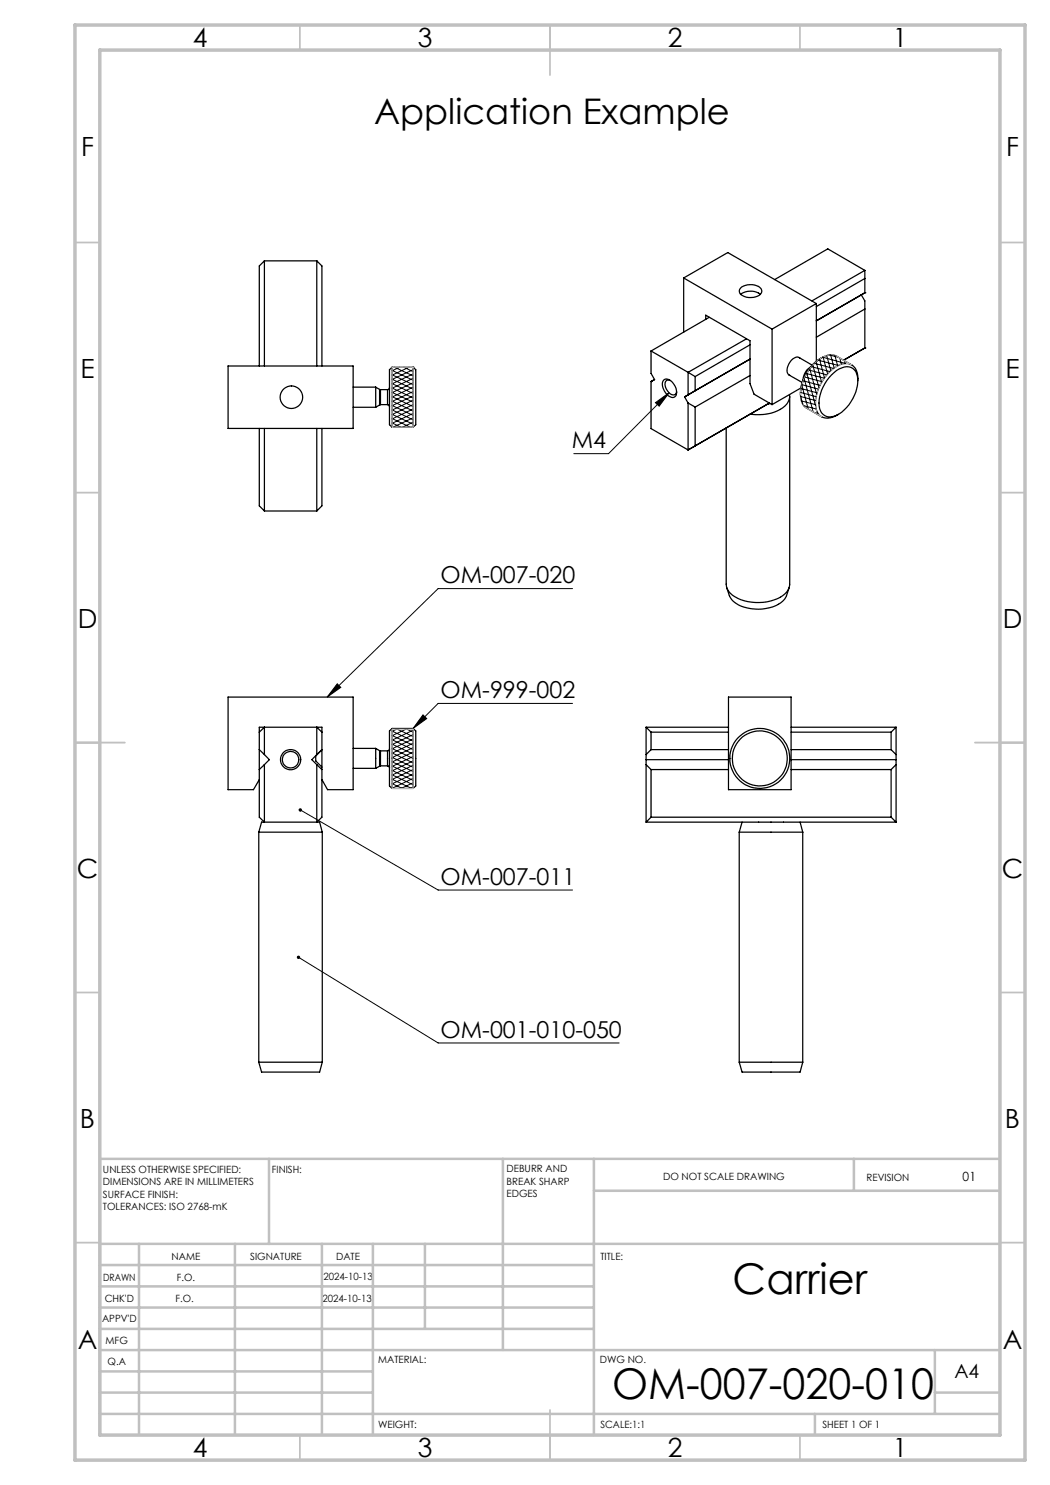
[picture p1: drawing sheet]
<svg xmlns="http://www.w3.org/2000/svg" width="210mm" height="297mm" viewBox="0 0 210 297" stroke-linecap="round" stroke-linejoin="round" font-family="sans-serif">
<g fill="none" stroke="#000" stroke-width=".25">
<path d="M52.9 52.2v21M52.9 52.2l-1 1v20M52.9 52.2h10.5M63.4 52.2v21M63.4 52.2l1 1v20M136.7 55.6l17.7 10.2M136.7 55.6l8.9-5.1 17.7 10.2M136.7 55.6v10.8M148.1 57.6a3.2 3.2 0 0 1 4.1 .1 1.13 1.13 0 0 1-1.1 1.7 3 3 0 0 1-3.1-.7 .83 .83 0 0 1 .1-1.1zM148.2 58.9a3.3 3.3 0 0 1 3.8 0M172.3 59l.7 1.2v9.4M173 58.6h.1"/>
<path d="M173 54.1l-10.6 6.1M173 54.1v4.5M173 55.7l-9.7 5.6M173 54.1l-7.4-4.3-10.7 6.1M173 58.6l-9.7 5.6 9-5.2M173 58.6l-.7 .4M45.6 73.2h25v12.5h-25zM70.6 77.4h4.5M75.1 77.4v4.1M75.1 77.4l.8 .5M75.9 77.9h.2M75.9 77.9v3.1"/>
<path d="M76.1 77.9v3M76.1 77.9h1.4M77.5 77.9v3M77.9 77.5l-.1 .3-.3 .1M78.4 73.4v12M78.4 73.4l-.5 .5v11l.5 .5M78.4 73.4h4.2M82.6 73.4l.5 .5v11l-.5 .5M82.6 73.4v12M130.2 76.3h.1M130.2 70.2v4.5l.7 1.2-.7 .4M130.2 76.3v9.4l7.4 4.3"/>
<path d="M130.2 70.2l7.4 4.3M132.7 76.1a1.42 1.42 0 0 1 2.1 .8 1.77 1.77 0 0 1 0 2.5 2.22 2.22 0 0 1-2.3-2 1.5 1.5 0 0 1 .2-1.3zM134.1 76.1a.76 .76 0 0 0-1 .1 .76 .76 0 0 0-.1 .9 2.07 2.07 0 0 0 1.8 1.9l.4-.3 .1-.4M136.9 79.4l.7 1.2M137.6 74.5l1.4 .8M137.6 74.5v4.5M137.6 79l-.7 .4M139 75.3v2.8l-1.4 .9M141.1 63.9v-.9l8.9 5.2v8.5l.8 2.1 3.6 2.1M141.9 63.5l-11.7 6.7M149.3 67.8l-11.7 6.7M150 69l-11 6.3"/>
<path d="M150 71.8l-13.1 7.6M150 75.1l-11 6.3M154.4 65.8v15.1M157.8 75l2.6 1.5M157.9 78.9a2.98 2.98 0 0 1-1.8 3 9.6 9.6 0 0 1-6.1 .9M157.9 79.3v37.5a3.4 3.4 0 0 1-2.4 2.9 9.3 9.3 0 0 1-9.4-1.1 2.55 2.55 0 0 1-.9-1.8v-31.2M159.8 71.5l2.6 1.5M160 71.6a1.21 1.21 0 0 0-1.7 .4 2.51 2.51 0 0 0-.7 2.8l.4 .3M160.1 78.9a3.1 3.1 0 0 0 1.2 2.7l3 1.8M160.2 77.6l-5.8 3.3M162.1 73.4a3.1 3.1 0 0 0-1.5 2.5M163.3 60.7l-8.9 5.1"/>
<path d="M163.3 60.7v11.5M164.3 71.5a8.6 8.6 0 0 0-4.2 7.4M166.3 75a4 4 0 0 1 3.9-1.5 3.1 3.1 0 0 1 1.3 3.6 8 8 0 0 1-4.7 6.2 2.3 2.3 0 0 1-3-2.7 8.4 8.4 0 0 1 2.5-5.6zM170.3 73l-2.9-1.7a3.4 3.4 0 0 0-3.9 .8 9.5 9.5 0 0 0-3.4 6.8M171.6 76.1a2.91 2.91 0 0 0-2-3.4 5.4 5.4 0 0 0-4.5 2.6 7.8 7.8 0 0 0-1.7 7 2.57 2.57 0 0 0 3.9 .8l.4-.2M173 69.6h.1M173 61.8l-9.7 5.6M173 69.6l-4.3 2.4M51.9 85.7v15.5l1 1M52.9 85.7v16.5M63.4 85.7v16.5M64.4 85.7v15.5l-1 1"/>
<path d="M70.6 81.5h4.5M75.9 81l-.8 .5M76.1 80.9l-.2 .1M76.1 80.9h1.4M77.5 80.9l.4 .3v.1M78.4 85.4h4.2M137.6 80.6v9.4M137.6 80.6l1.4 .8M139 81.4v7.8M153.9 80.6l-16.3 9.4M154 80.7l-.5 .1M52.9 102.2h10.5"/>
<path d="M145.3 117.5a5 5 0 0 0 4.9 4.2 7.8 7.8 0 0 0 6.8-1.9l.8-2.3M145.7 139.4h12.5v18.5h-12.5zM51.9 146.4l1-1v5.5M51.9 149.9l1 1M51.9 155.9l-1.2 2h-5.1v-18.5h25v18.5h-5.1l-1.1-2M52.9 152.9v11.5M52.9 150.9l1 1-1 1M52.9 152.9l-1 1M63.4 150.9l1-.9-1.3 1.2v1l1.3 1.2M63.4 150.9l-1 1 1 1M63.4 152.9v11.5M63.4 152.9l1 1"/>
<path d="M64.4 146.4l-1-1v5.5M70.6 149.7h4.5M70.6 153.7h4.5M75.1 149.7v4M75.1 149.7l.8 .4M75.9 150.1l.2 .1M75.9 150.1v3.1M75.9 153.2l-.8 .5M76.1 153.2h-.2M76.1 150.2v3M76.1 150.2h1.4M76.1 153.2h1.4"/>
<path d="M77.5 153.2l.4 .2v.2M77.5 150.2v3M77.9 149.8l-.1 .3-.3 .1M78.4 145.7v12M78.4 145.7l-.5 .5v11l.5 .5M78.4 157.7h4.2M78.4 145.7h4.2M82.6 145.7l.5 .5v11l-.5 .5M82.6 145.7v12M129.2 145.4h16.5M129.2 145.4l1 1M129.2 151.9h16.5"/>
<path d="M129.2 145.4v19M129.2 152.9l1 1M130.2 146.4h15.5M130.2 149.9l-1 1M130.2 149.9h15.5M130.2 146.4v3.5M130.2 153.9v9.5M130.2 153.9h15.5M158.2 145.4h21M158.2 146.4h20M158.2 151.9h21M158.2 149.9h20"/>
<path d="M158.2 153.9h20M178.2 146.4v3.5M178.2 153.9v9.5M178.2 149.9l1 1M179.2 145.4l-1 1M179.2 152.9l-1 1M179.2 145.4v19M51.8 166.4h12.7M51.8 166.4v46M52.9 164.4h-.6l-.5 2M52.9 164.4h10.5M52.9 164.4l-1-1v-18h12.5v18l-1 1"/>
<path d="M63.4 164.4h.5l.6 2M64.5 166.4v46M129.2 164.4h50M130.2 163.4h48M130.2 163.4l-1 1M147.8 166.4h12.7M147.8 166.4v46M148.4 164.4l-.6 2M160 164.4l.5 2M160.5 166.4v46M178.2 163.4l1 1M51.8 212.4h12.7"/>
<path d="M51.8 212.4l.5 2h11.6l.6-2M147.8 212.4l.6 2h11.6l.5-2M147.8 212.4h12.7"/>
<circle cx="58.3" cy="79.4" r="2.25"/>
<circle cx="58.1" cy="151.9" r="1.65"/>
<circle cx="58.1" cy="151.9" r="2.03"/>
<circle cx="152" cy="151.7" r="6"/>
<circle cx="152" cy="151.7" r="5.5"/>
</g>
<g fill="none" stroke="#000" stroke-width=".2">
<path d="M78.4 79.3l4.2 2M78.4 77.6l4.2 2M78.4 75.8l4.2 2M78.4 75l4.2 1.9M78.4 74.1l4.2 2M78.9 73.4l3.7 1.8M79.9 73.4l-1.5 .8M80.8 73.4l1.8 .9M81.8 73.4l-3.4 1.6M82.6 73.4h.1M82.6 73.9l-4.2 2M82.6 74.8l-4.2 2 4.2 1.9"/>
<path d="M82.6 75.7l-4.2 1.9M82.6 76.5l-4.2 2 4.2 1.9M82.6 77.4l-4.2 2M82.6 78.3l-4.2 2M82.6 79.2l-4.2 1.9M133.8 78.6l-12.1 12.1h-6.9M160.1 79.1l.4 1.8M160.1 78.5l3.1 .8M160.1 79.3l3 .8M160.2 77.7l3.2 .9M160.4 77l1.2 4.8M160.4 76.9l3.3 .9"/>
<path d="M160.7 76.2l3.3 .9M160.8 75.7l1.8 6.7M161 75.4l3.4 .9M161.3 74.7l3.5 .9M161.4 74.6l1.7 6.6M161.8 74l3.5 1M162 73.8l1.3 5.1M162.3 73.3l3.7 1M162.6 73l1.2 4.5M162.9 72.7l3.8 1M163.2 72.4l1.1 4M163.6 72l4 1.1"/>
<path d="M163.9 71.8l1 3.8M164.5 71.4l4.6 1.3M164.6 71.4l.9 3.4M165.3 71.1l.9 3.1M165.8 71l2 .5M166.1 71l.7 2.6M167 71.1l.5 2.1M168 71.6l.3 1.2M168.9 72.1l.2 .6M169.9 72.7v.1M78.4 84.6l1.8 .8M78.4 83.7l3.7 1.7"/>
<path d="M78.4 82.9l4.2 1.9M78.4 81.1l4.2 2M78.4 80.2l4.2 2M82.6 80l-4.2 2 4.2 2M82.6 80.9l-4.2 2M82.6 81.8l-4.2 2M82.6 82.7l-4.2 2M82.6 83.6l-4 1.8M82.6 84.5l-2.1 .9M82.6 85.3l-.2 .1M131.1 80.5l2.7-1.9-2 2.6zM160.3 80.2l2.8 .7"/>
<path d="M160.8 81.1l2.4 .7M162.9 82.5l.8 .2M163.4 82.3l.2 .6M114.5 117.7h-26.9l-22.2 21.7M67.5 136.8l.7 .7-2.8 1.9zM78.4 157.6l.2 .1M78.4 155.9l3.9 1.8M78.4 155l4.2 1.9M78.4 154.1l4.2 2M78.4 153.2l4.2 2M78.4 152.4l4.2 1.9M78.4 150.6l4.2 2"/>
<path d="M78.4 149.7l4.2 2M78.4 148.8l4.2 2M78.4 148l4.2 1.9M78.4 147.1l4.2 1.9M78.4 146.2l4.2 2M79.3 145.8l-.9 .5M79.4 145.8l3.2 1.5M81.2 145.8l-2.8 1.3M81.4 145.8l1.2 .6M82.6 146l-4.2 2M82.6 146.9l-4.2 2M82.6 147.8l-4.2 2"/>
<path d="M82.6 148.7l-4.2 1.9M82.6 149.5l-4.2 2 4.2 2M82.6 150.4l-4.2 2M82.6 151.3l-4.2 2M82.6 152.2l-4.2 2M82.6 153.1l-4.2 1.9M82.6 153.9l-4.2 2M82.6 154.8l-4.2 2 2.1 .9M82.6 155.7l-4.2 2M82.6 156.6l-2.4 1.1M82.6 157.4l-.5 .3M84.6 143l.7 .7-2.7 2z"/>
<path d="M114.5 140.7h-26.9l-5 5M60.1 162l27.5 16h26.9M59.7 191.4l27.9 17.2h36.2"/>
</g>
<path d="M78.4 73.4h4.2v12h-4.2zM163 72.6a4 4 0 0 1 4.1-1.4l3.2 1.8a3.7 3.7 0 0 0-4.1 1.1 8.8 8.8 0 0 0-3 7.7 2.35 2.35 0 0 0 1.1 1.6l-3-1.8a3.4 3.4 0 0 1-1.1-3.7 9.7 9.7 0 0 1 2.8-5.3zM78.4 145.8h4.2v11.9h-4.2z" fill="none" stroke="#c0c0c0" stroke-width=".2"/>
<g fill="none" stroke="#c0c0c0" stroke-width=".35">
<path d="M60 5v5M110 5v10M160 5v5M15 48.5h5M200 48.5h5M15 98.5h5M200 98.5h5M15 148.5h10M195 148.5h10M15 198.5h5M200 198.5h5M15 248.5h5"/>
<path d="M200 248.5h5M60 287v5M110 282v10M160 287v5"/>
</g>
<g fill="none" stroke="#c0c0c0" stroke-width=".5">
<path d="M53.8 231.8v17M100.6 231.8v38.2M118.8 231.8v55.2M118.8 238.2h81.2M170.8 231.8v6.4M200 231.8h-180v55.2M20 248.8h180M20 257.3h98.8M20 253h98.8M27.8 248.8v38.2M47 248.8v38.2M64.4 248.8v38.2"/>
<path d="M74.6 248.8v38.2M85 248.8v17M20 265.8h98.8M20 261.5h98.8M20 278.5h54.6M20 274.3h54.6M20 270h180M187 278.5h13M187 270v12.8M20 282.8h180M163 282.8v4.2"/>
</g>
<path d="M15 5h190v287h-190zM20 10h180v277h-180z" fill="none" stroke="#c0c0c0" stroke-width=".7"/>
<path d="M84.6 143l.7 .7-2.7 2zM67.5 136.8l.7 .7-2.8 1.9zM59.8 161.8a.34 .34 0 0 0 .2 .6 .34 .34 0 0 0 .4-.5 .34 .34 0 0 0-.6-.2l.3 .3zM59.4 191.3a.34 .34 0 0 0 .2 .5 .34 .34 0 0 0 .4-.4 .34 .34 0 0 0-.5-.2l.2 .2zM131.1 80.5l2.7-1.9-2 2.6z" fill="#000"/>
<g font-size="8.5">
<text x="146.5" y="258.8">Carrier</text>
<text x="122.4" y="279.7">OM-007-020-010</text>
</g>
<text font-size="7.1" x="74.8" y="24.8">Application Example</text>
<g font-size="5.3">
<text x="38.5" y="9.5">4</text>
<text x="83.5" y="9.5">3</text>
<text x="133.6" y="9.5">2</text>
<text x="178.6" y="9.5">1</text>
<text x="16.2" y="31.3">F</text>
<text x="201.2" y="31.3">F</text>
<text x="16.1" y="75.5">E</text>
<text x="201.1" y="75.5">E</text>
<text x="15.5" y="125.5">D</text>
<text x="200.5" y="125.5">D</text>
<text x="15.4" y="175.5">C</text>
<text x="200.4" y="175.5">C</text>
<text x="16" y="225.5">B</text>
<text x="201" y="225.5">B</text>
<text x="15.5" y="269.8">A</text>
<text x="200.5" y="269.8">A</text>
<text x="38.5" y="291.5">4</text>
<text x="83.5" y="291.5">3</text>
<text x="133.6" y="291.5">2</text>
<text x="178.6" y="291.5">1</text>
</g>
<g font-size="4.7">
<text x="114.3" y="89.7">M4</text>
<text x="88.1" y="116.6">OM-007-020</text>
<text x="88.1" y="139.6">OM-999-002</text>
<text x="88.1" y="177">OM-007-011</text>
<text x="88.1" y="207.5">OM-001-010-050</text>
</g>
<text font-size="3.9" x="190.9" y="275.5">A4</text>
<text font-size="2.5" x="192.5" y="236.1">01</text>
<g font-size="2">
<text x="20.6" y="234.6">UNLESS OTHERWISE SPECIFIED:</text>
<text x="20.6" y="237.1">DIMENSIONS ARE IN MILLIMETERS</text>
<text x="20.6" y="239.6">SURFACE FINISH:</text>
<text x="54.4" y="234.6">FINISH:</text>
<text x="101.3" y="234.5">DEBURR AND</text>
<text x="101.3" y="237">BREAK SHARP</text>
<text x="101.3" y="239.5">EDGES</text>
<text x="132.6" y="236">DO NOT SCALE DRAWING</text>
<text x="173.3" y="236.2">REVISION</text>
<text x="20.6" y="242.1">TOLERANCES: ISO 2768-mK</text>
<text x="34.3" y="252">NAME</text>
<text x="50" y="251.9">SIGNATURE</text>
<text x="67.2" y="251.9">DATE</text>
<text x="120.1" y="251.9">TITLE:</text>
<text x="20.6" y="256.1">DRAWN</text>
<text x="35.3" y="256.1">F.O.</text>
<text x="64.7" y="255.9">2024-10-13</text>
<text x="20.9" y="260.3">CHK'D</text>
<text x="35.1" y="260.3">F.O.</text>
<text x="64.5" y="260.3">2024-10-13</text>
<text x="20.4" y="264.4">APPV'D</text>
<text x="21.1" y="268.8">MFG</text>
<text x="21.5" y="273">Q.A</text>
<text x="75.6" y="272.5">MATERIAL:</text>
<text x="120" y="272.5">DWG NO.</text>
<text x="75.6" y="285.5">WEIGHT:</text>
<text x="120.1" y="285.6">SCALE:1:1</text>
<text x="164.5" y="285.6">SHEET 1 OF 1</text>
</g>
</svg>
